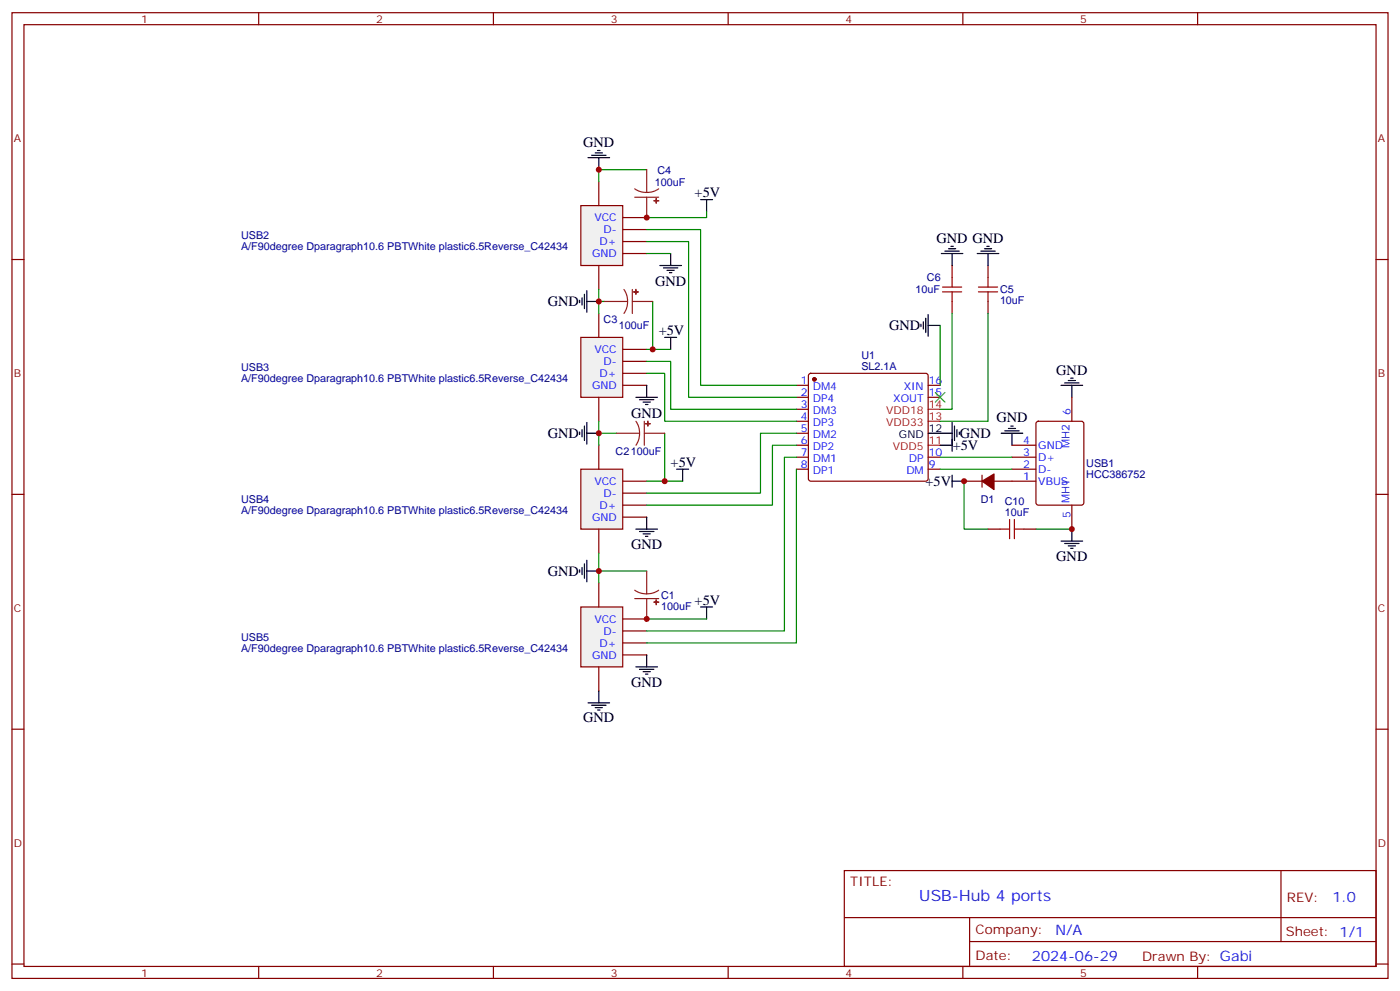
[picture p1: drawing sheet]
<svg xmlns="http://www.w3.org/2000/svg" width="412mm" height="292mm" viewBox="0 0 412 292" stroke-linecap="round" stroke-linejoin="round" font-family="sans-serif">
<g fill="none" stroke="#870000" stroke-width=".35">
<path d="M3.5 3.7h405.4v284.4h-405.4zM7.1 7.3h398.2v277.3h-398.2zM76.2 3.7v3.6M145.3 3.7v3.6M214.5 3.7v3.6M283.6 3.7v3.6M352.8 3.7v3.6M3.5 76.4h3.6M405.3 76.4h3.6M234.6 113.5h3.5M234.6 117h3.5M238.4 110.1l.4-.2h33.9l.5 .2 .2 .5v30.4l-.2 .5-.5 .2h-33.9l-.5-.3-.2-.4v-30.4z"/>
<path d="M273.4 113.5h3.5M273.4 117h3.5M315.7 117v7M234.6 120.5h3.5M234.6 124h3.5M234.6 127.6h3.5M234.6 131.1h3.5M234.6 134.6h3.5M234.6 138.1h3.5M273.4 134.6h3.5M273.4 138.1h3.5M298.1 131.1h7.1"/>
<path d="M298.1 134.6h7.1M298.1 138.1h7.1M305.4 124.2l.5-.2h12.7l.6 .5 .1 23.5-.5 .7h-12.9l-.7-.4v-23.6zM3.5 145.6h3.6M298.1 141.7h7.1M315.7 148.7v7.1M405.3 145.6h3.6M3.5 214.7h3.6M405.3 214.7h3.6M248.7 256.3h156.6v28.3h-156.6zM377.3 256.4v20.8M248.7 270.2h156.5"/>
<path d="M285.6 277.2h119.6M285.6 270.2v14.1M3.5 283.8h3.6M76.2 284.6v3.5M145.3 284.6v3.5M214.5 284.6v3.5M283.6 284.6v3.5M352.8 284.6v3.5M405.3 283.8h3.6"/>
</g>
<circle cx="239.9" cy="111.7" r=".53" fill="#870000" stroke="#870000" stroke-width=".35"/>
<path d="M273.4 131.1h3.5M273.4 124h3.5M273.4 120.5h3.5" fill="none" stroke="#f00" stroke-width=".35"/>
<path d="M273.4 127.6h3.5" fill="none" stroke="#000" stroke-width=".35"/>
<path d="M171.1 60.5h12.3v17.7h-12.3z" fill="#f0f0f0" stroke="#870000" stroke-width=".35"/>
<path d="M176.4 53.5v7M176.4 78.2v7M183.4 64.1h7.1M183.4 67.6h7.1M183.4 71.1h7.1M183.4 74.6h7.1" fill="none" stroke="#870000" stroke-width=".35"/>
<path d="M171.1 99.3h12.3v17.7h-12.3z" fill="#f0f0f0" stroke="#870000" stroke-width=".35"/>
<path d="M176.4 92.3v7M176.4 117v7M183.4 102.9h7.1M183.4 106.4h7.1M183.4 109.9h7.1M183.4 113.5h7.1" fill="none" stroke="#870000" stroke-width=".35"/>
<path d="M171.1 138.1h12.3v17.7h-12.3z" fill="#f0f0f0" stroke="#870000" stroke-width=".35"/>
<path d="M176.4 131.1v7M176.4 155.8v7M183.4 141.7h7.1M183.4 145.2h7.1M183.4 148.7h7.1M183.4 152.3h7.1" fill="none" stroke="#870000" stroke-width=".35"/>
<path d="M171.1 178.7h12.3v17.7h-12.3z" fill="#f0f0f0" stroke="#870000" stroke-width=".35"/>
<g fill="none" stroke="#870000" stroke-width=".35">
<path d="M280.5 78.2v3.5M291 78.2v3.5M280.5 88.8v3.5M291 88.8v3.5M289.3 139.9v3.5M284 141.7h5.3M291 155.8h3.6M292.8 141.7h5.3M301.6 155.8h3.6M176.4 171.7v7M176.4 196.4v7M183.4 182.2h7.1"/>
<path d="M183.4 185.8h7.1M183.4 189.3h7.1M183.4 192.8h7.1"/>
</g>
<g fill="none" stroke="#008700" stroke-width=".35">
<path d="M190.5 50h-14.1v3.5M190.5 71.1h12.3v45.9h31.8M190.5 67.6h15.9v45.9h28.2M190.5 74.6h7.1M208.1 62.3v1.8h-17.6M176.4 85.2v7.1M176.4 88.8h1.8M192.3 88.8v14.1M276.9 95.8v17.7M280.5 92.3v28.2h-3.6M291 92.3v31.7h-14.1M190.5 109.9h5.3v14.1h38.8"/>
<path d="M190.5 106.4h7.1v14.1h37M190.5 102.9h7.1M176.4 124v7.1M176.4 127.6h5.3M195.8 127.6v14.1h5.3M234.6 138.1v51.2h-44.1M234.6 134.6h-3.5v51.2h-40.6M234.6 131.1h-7.1v17.6h-37M234.6 127.6h-10.6v17.6h-33.5M276.9 138.1h21.2M276.9 134.6h21.2M190.5 141.7h5.3"/>
<path d="M284 141.7v14.1h7M305.2 155.8h10.5M176.4 162.8v8.9M176.4 168.1h14.1M190.5 182.2h17.6"/>
</g>
<g fill="none" stroke="#000" stroke-width=".35">
<path d="M173.2 46.4h6.4M174.3 45.7h4.2M175.3 45h2.1M176 44.3h.7M176.4 46.4v3.6M206.4 58.8h3.5M208.1 58.8v3.5M194.4 78.2h6.3M195.4 78.9h4.3M196.5 79.6h2.1M197.6 74.6v3.6M277.3 74.6h6.3"/>
<path d="M278.3 73.9h4.3M279.4 73.2h2.1M280.1 72.5h.7M280.5 74.6v3.6M287.9 74.6h6.3M288.9 73.9h4.3M290 73.2h2.1M290.7 72.5h.7M291 74.6v3.6M170.7 88.4v.7M171.4 87.7v2.1M172.2 86.6v4.3"/>
<path d="M172.9 88.8h3.5M172.9 85.6v6.3M195.8 99.3h3.5M197.2 80.3h.7M197.6 99.3v3.6M271.3 95.5v.7M272 94.8v2.1M272.7 93.7v4.2M273.4 95.8h3.5M273.4 92.6v6.4M187.3 117h6.4M188.4 117.7h4.2"/>
<path d="M189.4 118.4h2.2M190.1 119.1h.8M190.5 113.5v3.5M312.6 113.5h6.3M313.6 112.7h4.3M314.7 112h2.1M315.4 111.3h.7M315.7 113.5v3.5M170.7 127.2v.7M171.4 126.5v2.1M172.2 125.4v4.3M172.9 127.6h3.5"/>
<path d="M172.9 124.4v6.3M199.3 138.1h3.5M201.1 138.1v3.6M276.9 127.6h3.6M276.9 131.1h3.6M280.5 124.4v8.5M280.5 139.9v3.5M281.2 125.4v4.3M281.9 126.5v2.1M282.6 127.2v.7M294.9 127.6h6.4M296 126.9h4.2"/>
<path d="M297 126.2h2.2M297.7 125.4h.7M298.1 127.6v3.5M187.3 155.8h6.4M188.4 156.5h4.2M189.4 157.2h2.2M190.1 157.9h.8M190.5 152.3v3.5M280.5 141.7h3.5M312.6 159.3h6.3M315.7 155.8v3.5M170.7 167.8v.7"/>
<path d="M171.4 167.1v2.1M172.2 166v4.3M172.9 165v6.3M172.9 168.1h3.5M206.4 178.7h3.5M208.1 178.7v3.5M313.6 160h4.3M314.7 160.7h2.1M315.4 161.4h.7M187.3 196.4h6.4M188.4 197.1h4.2M189.4 197.8h2.2"/>
<path d="M190.1 198.5h.8M190.5 192.8v3.6M173.2 206.9h6.4M174.3 207.6h4.2M175.3 208.4h2.1M176 209.1h.7M176.4 203.4v3.5"/>
</g>
<path d="M289.3 141.7l3.5-2.1v4.5z" fill="#870000" stroke="#870000" stroke-width=".35"/>
<path d="M277.6 85.9h5.7M277.6 84.5h5.7M280.5 81.7v2.8M280.5 85.9v2.9M288.2 85.9h5.7M288.2 84.5h5.7M291 81.7v2.8M291 85.9v2.9M294.6 155.8h2.8M297.4 153v5.6M298.8 155.8h2.8M298.8 153v5.6" fill="none" stroke="#a10000" stroke-width=".35"/>
<g fill="none" stroke="#8c2424" stroke-width=".35">
<path d="M187 55.6l1.6 .8 1.9 .3M187 58.1h7M190.5 50v6.7M190.5 58.1v6M194 55.6l-1.6 .8-1.9 .3M178.2 88.8h6.7M183.8 85.2l.8 1.7 .3 1.9M184.9 88.8l-.3 1.8-.8 1.7M186.3 88.8h6M186.3 85.2v7.1M181.7 127.6h6.7M187.3 124l.8 1.7 .3 1.9"/>
<path d="M188.4 127.6l-.3 1.8-.8 1.7M189.8 127.6h6M189.8 124v7.1M187 173.8l1.6 .8 1.9 .2M187 176.2h7M190.5 168.1v6.7M190.5 176.2v6M194 173.8l-1.6 .8-1.9 .2"/>
</g>
<g fill="#8c2424" stroke="#8c2424" stroke-width=".35">
<path d="M192.6 177.3h1.4z"/>
<path d="M193.3 176.6v1.4z"/>
<path d="M190.8 124l.1 1.4z"/>
<path d="M190.1 124.7l1.5 .1z"/>
<path d="M187.3 85.2v1.4z"/>
<path d="M186.6 85.9l1.4 .1z"/>
<path d="M192.6 59.1h1.4z"/>
<path d="M193.3 58.4v1.4z"/>
</g>
<path d="M275.5 115.6l2.8 2.8M278.3 115.6l-2.8 2.8" fill="none" stroke="#3c3" stroke-width=".35"/>
<g fill="#c00">
<circle cx="176.4" cy="88.8" r=".88"/>
<circle cx="176.4" cy="50" r=".88"/>
<circle cx="176.4" cy="168.1" r=".88"/>
<circle cx="190.5" cy="182.2" r=".88"/>
<circle cx="195.8" cy="141.7" r=".88"/>
<circle cx="190.5" cy="64.1" r=".88"/>
<circle cx="176.4" cy="127.6" r=".88"/>
<circle cx="284" cy="141.7" r=".88"/>
<circle cx="315.7" cy="155.8" r=".88"/>
<circle cx="192.3" cy="102.9" r=".88"/>
</g>
<text font-size="4.6" fill="#00f" x="270.8" y="265.4">USB-Hub 4 ports</text>
<g font-size="4.2">
<text x="171.8" y="43.2">GND</text>
<text x="204.6" y="58.1">+5V</text>
<text x="275.9" y="71.4">GND GND</text>
<text x="193" y="84.2">GND</text>
<text x="161.4" y="90.2">GND</text>
<text x="194" y="98.6">+5V</text>
<text x="261.9" y="97.3">GND</text>
<text x="311.1" y="110.3">GND</text>
<text x="185.9" y="123">GND</text>
<text x="293.5" y="124.4">GND</text>
<text x="161.4" y="129">GND</text>
<text x="282.8" y="129">GND</text>
<text x="197.6" y="137.4">+5V</text>
<text x="280.6" y="132.5">+5V</text>
<text x="272.6" y="143.1">+5V</text>
<text x="185.9" y="161.8">GND</text>
<text x="311.1" y="165.3">GND</text>
<text x="161.4" y="169.5">GND</text>
<text x="204.6" y="178">+5V</text>
<text x="185.9" y="202.4">GND</text>
<text x="171.8" y="212.6">GND</text>
</g>
<g font-size="4.2" fill="#00f">
<text x="392.5" y="265.6">1.0</text>
<text x="310.9" y="275.2">N/A</text>
<text x="304" y="283">2024-06-29</text>
</g>
<g font-size="3.9" fill="#800">
<text x="250.5" y="260.9">TITLE:</text>
<text x="379.1" y="265.6">REV:</text>
<text x="287.4" y="275.1">Company:</text>
<text x="378.7" y="275.7">Sheet: 1/1</text>
<text x="287.4" y="282.8">Date:</text>
<text x="336.4" y="282.9">Drawn By: Gabi</text>
</g>
<g font-size="3.2" fill="#800">
<text x="41.6" y="6.7">1</text>
<text x="110.8" y="6.7">2</text>
<text x="179.9" y="6.7">3</text>
<text x="249.1" y="6.7">4</text>
<text x="318.2" y="6.7">5</text>
<text x="4.1" y="41.8">A</text>
<text x="405.9" y="41.8">A</text>
<text x="4.1" y="111">B</text>
<text x="405.9" y="111">B</text>
<text x="4.1" y="180.1">C</text>
<text x="405.9" y="180.1">C</text>
<text x="4.1" y="249.3">D</text>
<text x="405.9" y="249.3">D</text>
<text x="41.6" y="287.5">1</text>
<text x="110.8" y="287.5">2</text>
<text x="179.9" y="287.5">3</text>
<text x="249.1" y="287.5">4</text>
<text x="318.2" y="287.5">5</text>
</g>
<g font-size="3.2" fill="#000080">
<text x="193.7" y="51.1">C4</text>
<text x="192.9" y="54.6">100uF</text>
<text x="71" y="70.5">USB2</text>
<text x="71" y="73.7">A/F90degree Dparagraph10.6 PBTWhite plastic6.5Reverse_C42434</text>
<text x="273.1" y="82.8">C6</text>
<text x="269.6" y="86.3">10uF</text>
<text x="294.6" y="89.6">10uF</text>
<text x="294.6" y="86.4">C5</text>
<text x="177.8" y="95.2">C3</text>
<text x="182.3" y="96.9">100uF</text>
<text x="253.7" y="105.7">U1</text>
<text x="71" y="112.5">A/F90degree Dparagraph10.6 PBTWhite plastic6.5Reverse_C42434</text>
<text x="71" y="109.3">USB3</text>
<text x="253.7" y="108.8">SL2.1A</text>
<text x="181.3" y="134">C2100uF</text>
<text x="320" y="137.5">USB1</text>
<text x="320" y="140.7">HCC386752</text>
<text x="71" y="148.1">USB4</text>
<text x="288.9" y="148.1">D1</text>
<text x="296" y="148.8">C10</text>
<text x="71" y="151.3">A/F90degree Dparagraph10.6 PBTWhite plastic6.5Reverse_C42434</text>
<text x="296" y="151.9">10uF</text>
<text x="194.7" y="179.5">100uF</text>
<text x="194.7" y="176.3">C1</text>
<text x="71" y="191.9">A/F90degree Dparagraph10.6 PBTWhite plastic6.5Reverse_C42434</text>
<text x="71" y="188.7">USB5</text>
</g>
<g font-size="3.2" fill="#00f">
<text x="175.1" y="65.1">VCC</text>
<text x="177.8" y="68.7">D-</text>
<text x="174.4" y="75.7">GND</text>
<text x="176.6" y="72.2">D+</text>
<text x="175.1" y="103.9">VCC</text>
<text x="177.8" y="107.5">D-</text>
<text x="176.6" y="111">D+</text>
<text x="235.9" y="113.1">1</text>
<text x="273.6" y="113.1">16</text>
<text x="174.4" y="114.5">GND</text>
<text x="235.9" y="116.6">2</text>
<text x="239.4" y="114.9">DM4</text>
<text x="239.4" y="118.4">DP4</text>
<text x="263.1" y="118.4">XOUT</text>
<text x="266.2" y="114.9">XIN</text>
<text x="273.6" y="116.6">15</text>
<text x="235.9" y="120.2">3</text>
<text x="235.9" y="123.7">4</text>
<text x="239.4" y="121.9">DM3</text>
<text x="239.4" y="125.4">DP3</text>
<text x="315.4" y="122.3" transform="rotate(-90 315.4 122.3)">6</text>
<text x="235.9" y="127.2">5</text>
<text x="235.9" y="130.7">6</text>
<text x="239.4" y="129">DM2</text>
<text x="301.4" y="130.7">4</text>
<text x="315" y="131.8" transform="rotate(-90 315 131.8)">MH2</text>
<text x="235.9" y="134.3">7</text>
<text x="235.9" y="137.8">8</text>
<text x="239.4" y="132.5">DP2</text>
<text x="239.4" y="136">DM1</text>
<text x="267.7" y="136">DP</text>
<text x="273.6" y="137.8">9</text>
<text x="273.6" y="134.3">10</text>
<text x="301.4" y="134.3">3</text>
<text x="301.4" y="137.8">2</text>
<text x="305.9" y="132.2">GND</text>
<text x="305.9" y="135.7">D+</text>
<text x="175.1" y="142.7">VCC</text>
<text x="239.4" y="139.6">DP1</text>
<text x="267" y="139.6">DM</text>
<text x="301.4" y="141.3">1</text>
<text x="305.9" y="139.2">D-</text>
<text x="305.9" y="142.7">VBUS</text>
<text x="176.6" y="149.8">D+</text>
<text x="177.8" y="146.3">D-</text>
<text x="315" y="148" transform="rotate(-90 315 148)">MH1</text>
<text x="174.4" y="153.3">GND</text>
<text x="315.4" y="152.5" transform="rotate(-90 315.4 152.5)">5</text>
<text x="175.1" y="183.3">VCC</text>
<text x="176.6" y="190.4">D+</text>
<text x="177.8" y="186.8">D-</text>
<text x="174.4" y="193.9">GND</text>
</g>
<g font-size="3.2" fill="#f00">
<text x="261" y="125.4">VDD33</text>
<text x="261" y="121.9">VDD18</text>
<text x="273.6" y="123.7">13</text>
<text x="273.6" y="120.2">14</text>
<text x="273.6" y="130.7">11</text>
<text x="263" y="132.5">VDD5</text>
</g>
<g font-size="3.2">
<text x="264.8" y="129">GND</text>
<text x="273.6" y="127.2">12</text>
</g>
</svg>
